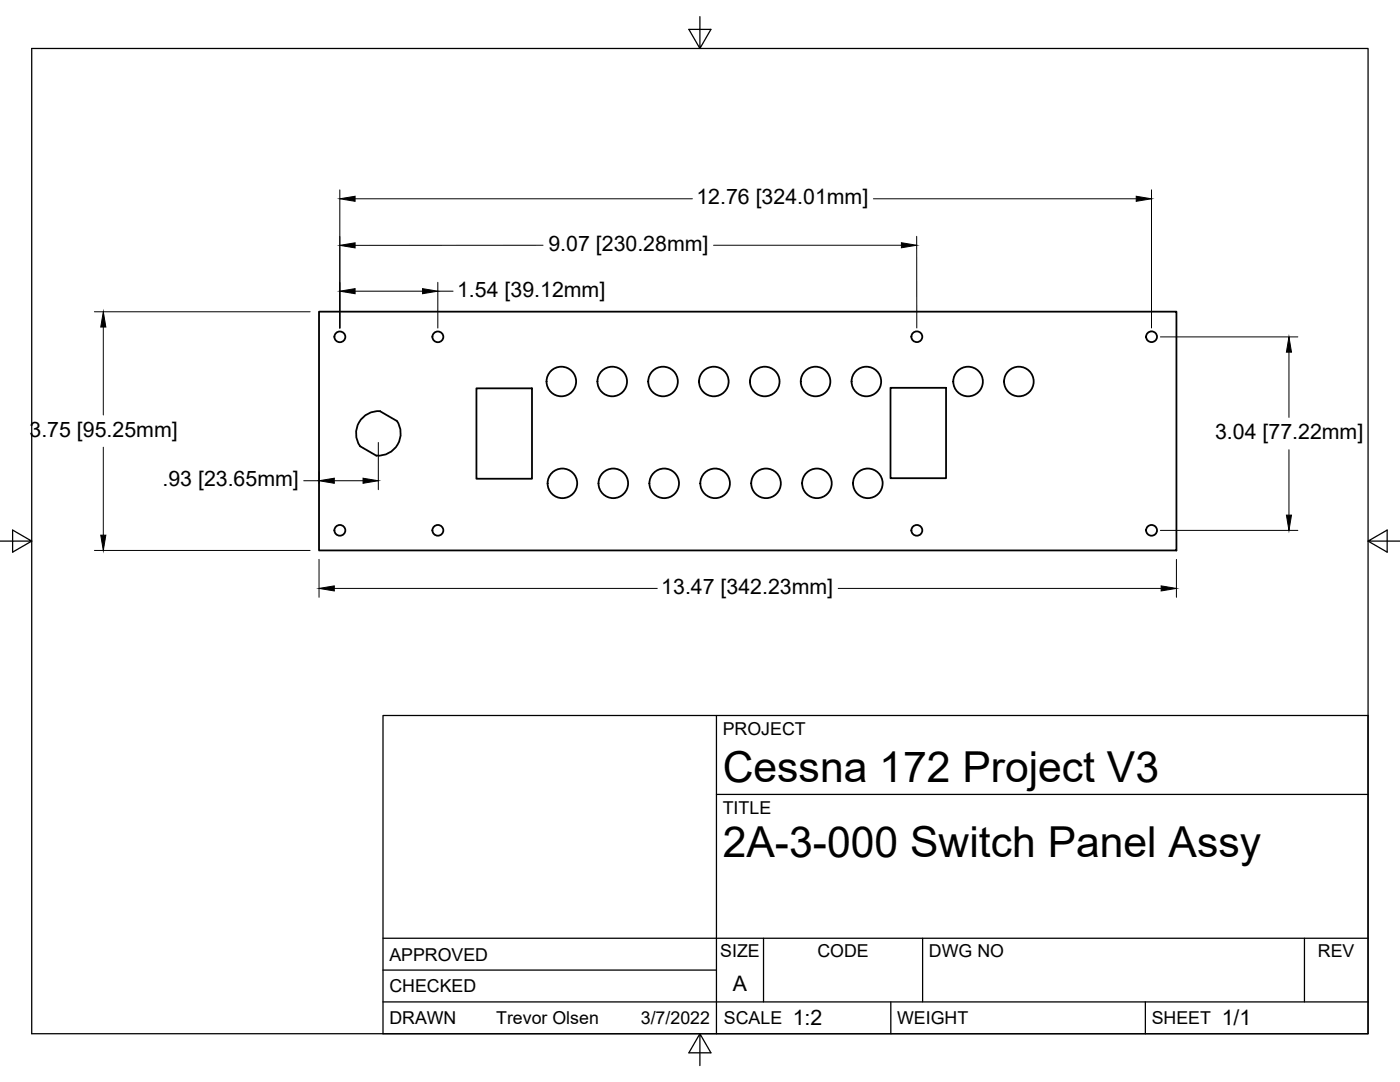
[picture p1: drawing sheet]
<svg xmlns="http://www.w3.org/2000/svg" width="279mm" height="216mm" viewBox="0 0 279 216" stroke-linecap="round" stroke-linejoin="round" font-family="sans-serif">
<!-- layer: Visible -->
<g fill="none" stroke="#000" stroke-width=".36">
<path d="M63.7 62.2h171.1v47.6h-171.1zM95.1 77.5h11.1v18h-11.1zM177.7 77.4h11.1v18h-11.1zM75.9 82.1l3.2 1.9M75.9 82a4.5 4.5 0 0 0-4.2 2.3 4.5 4.5 0 0 0 .2 4.7l3.2 1.9M79.2 83.9a4.5 4.5 0 0 1 .2 4.8 4.5 4.5 0 0 1-4.3 2.2"/>
<circle cx="67.8" cy="67.2" r="1.08"/>
<circle cx="87.4" cy="67.2" r="1.08"/>
<circle cx="112" cy="76.1" r="2.95"/>
<circle cx="122.2" cy="76.1" r="2.95"/>
<circle cx="132.3" cy="76.1" r="2.95"/>
<circle cx="142.5" cy="76.1" r="2.95"/>
<circle cx="152.6" cy="76.1" r="2.95"/>
<circle cx="162.8" cy="76.1" r="2.95"/>
<circle cx="172.9" cy="76.1" r="2.95"/>
<circle cx="183" cy="67.2" r="1.08"/>
<circle cx="193.2" cy="76.1" r="2.95"/>
<circle cx="203.3" cy="76.1" r="2.95"/>
<circle cx="229.8" cy="67.2" r="1.08"/>
<circle cx="112.2" cy="96.4" r="2.95"/>
<circle cx="122.4" cy="96.4" r="2.95"/>
<circle cx="132.6" cy="96.4" r="2.95"/>
<circle cx="142.7" cy="96.4" r="2.95"/>
<circle cx="152.9" cy="96.4" r="2.95"/>
<circle cx="163" cy="96.4" r="2.95"/>
<circle cx="173.2" cy="96.4" r="2.95"/>
<circle cx="67.8" cy="105.8" r="1.08"/>
<circle cx="87.4" cy="105.8" r="1.08"/>
<circle cx="183" cy="105.8" r="1.08"/>
<circle cx="229.8" cy="105.8" r="1.08"/>
</g>
<!-- layer: Border -->
<path d="M6.3 9.7h266.7v196.6h-266.7zM139.7 3.3v6.4l2.2-3.8h-4.4l2.2 3.8M0 108h6.3l-3.8-2.2v4.4l3.8-2.2M273 108l3.8 2.2v-4.4l-3.8 2.2h6.4M139.7 206.3l-2.2 3.8h4.4l-2.2-3.8v6.3" fill="none" stroke="#000" stroke-width=".25"/>
<!-- layer: Titleblock -->
<path d="M76.4 142.8h196.6v63.5h-196.6zM143 158.5h130M143 142.8v63.5M76.4 199.9h196.6M76.4 193.6h66.6M76.4 187.2h196.6M152.4 187.2v12.7M177.8 199.9v6.4M184.1 187.2v12.7M228.6 199.9v6.4M260.3 187.2v12.7" fill="none" stroke="#000" stroke-width=".25"/>
<!-- layer: Dimensions -->
<g fill="none" stroke="#000" stroke-width=".2">
<path d="M67.8 37.9v27.6M70.9 39.7h67.3M174.3 39.7h52.5M229.8 37.9v27.5M70.9 58.1h13.4M87.4 56.3v9.2M87.4 58.1h3M108.4 48.9l-37.5 .1M142.4 48.9h37.5M182.9 47.2l.1 18.2M18.8 62.2h43.1M20.6 65.3v17.5"/>
<path d="M231.6 67.2h27.4M257.2 70.3v13M20.6 89.2v17.6M60.6 95.9h3.1M63.7 94.1v2.4M66.7 95.9h5.8M75.5 88.3v9.4M257.2 89.7v13.1M18.8 109.8h43.1M63.7 111.6v7.6M66.7 117.4h64.5M167.3 117.4h64.4"/>
<path d="M231.6 105.8h27.4M234.8 111.6v7.6"/>
</g>
<g fill="#000" stroke="#000" stroke-width=".2">
<path d="M67.8 39.7l3.1-.5v1zM226.8 39.2l3 .5-3 .5zM67.8 58.1l3.1-.5v1zM67.8 49l3.1-.5v1zM84.3 57.6l3.1 .5-3.1 .5zM179.9 48.4l3 .5-3 .5zM20.6 62.2l.5 3.1h-1zM257.2 67.2l.5 3.1h-1zM63.7 95.9l3-.5v1zM72.5 95.4l3 .5-3 .5zM20.1 106.8h1l-.5 3zM63.7 117.4l3-.5v1z"/>
<path d="M231.7 116.9l3.1 .5-3.1 .5zM256.7 102.8h1l-.5 3z"/>
</g>
<g font-size="8.5">
<text x="144.3" y="156">Cessna 172 Project V3</text>
<text x="144.3" y="171">2A-3-000 Switch Panel Assy</text>
</g>
<g font-size="4.3">
<text x="139" y="40.8">12.76 [324.01mm]</text>
<text x="109.5" y="50">9.07 [230.28mm]</text>
<text x="91.2" y="59.2">1.54 [39.12mm]</text>
<text x="5.9" y="87.1">3.75 [95.25mm]</text>
<text x="242.5" y="87.6">3.04 [77.22mm]</text>
<text x="32.4" y="97">.93 [23.65mm]</text>
<text x="132" y="118.5">13.47 [342.23mm]</text>
<text x="146.3" y="197.7">A</text>
<text x="158.2" y="204.6">1:2</text>
<text x="243.8" y="204.6">1/1</text>
</g>
<g font-size="3.5">
<text x="144.3" y="146.6">PROJECT</text>
<text x="144.3" y="162.3">TITLE</text>
<text x="77.7" y="191.7">APPROVED</text>
<text x="143.7" y="191">SIZE</text>
<text x="163.1" y="191">CODE</text>
<text x="185.4" y="191">DWG NO</text>
<text x="263" y="191">REV</text>
<text x="77.7" y="198">CHECKED</text>
<text x="77.7" y="204.4">DRAWN</text>
<text x="99" y="204.4">Trevor Olsen</text>
<text x="127.9" y="204.4">3/7/2022</text>
<text x="144.5" y="204.4">SCALE</text>
<text x="179" y="204.4">WEIGHT</text>
<text x="229.8" y="204.4">SHEET</text>
</g>
</svg>
